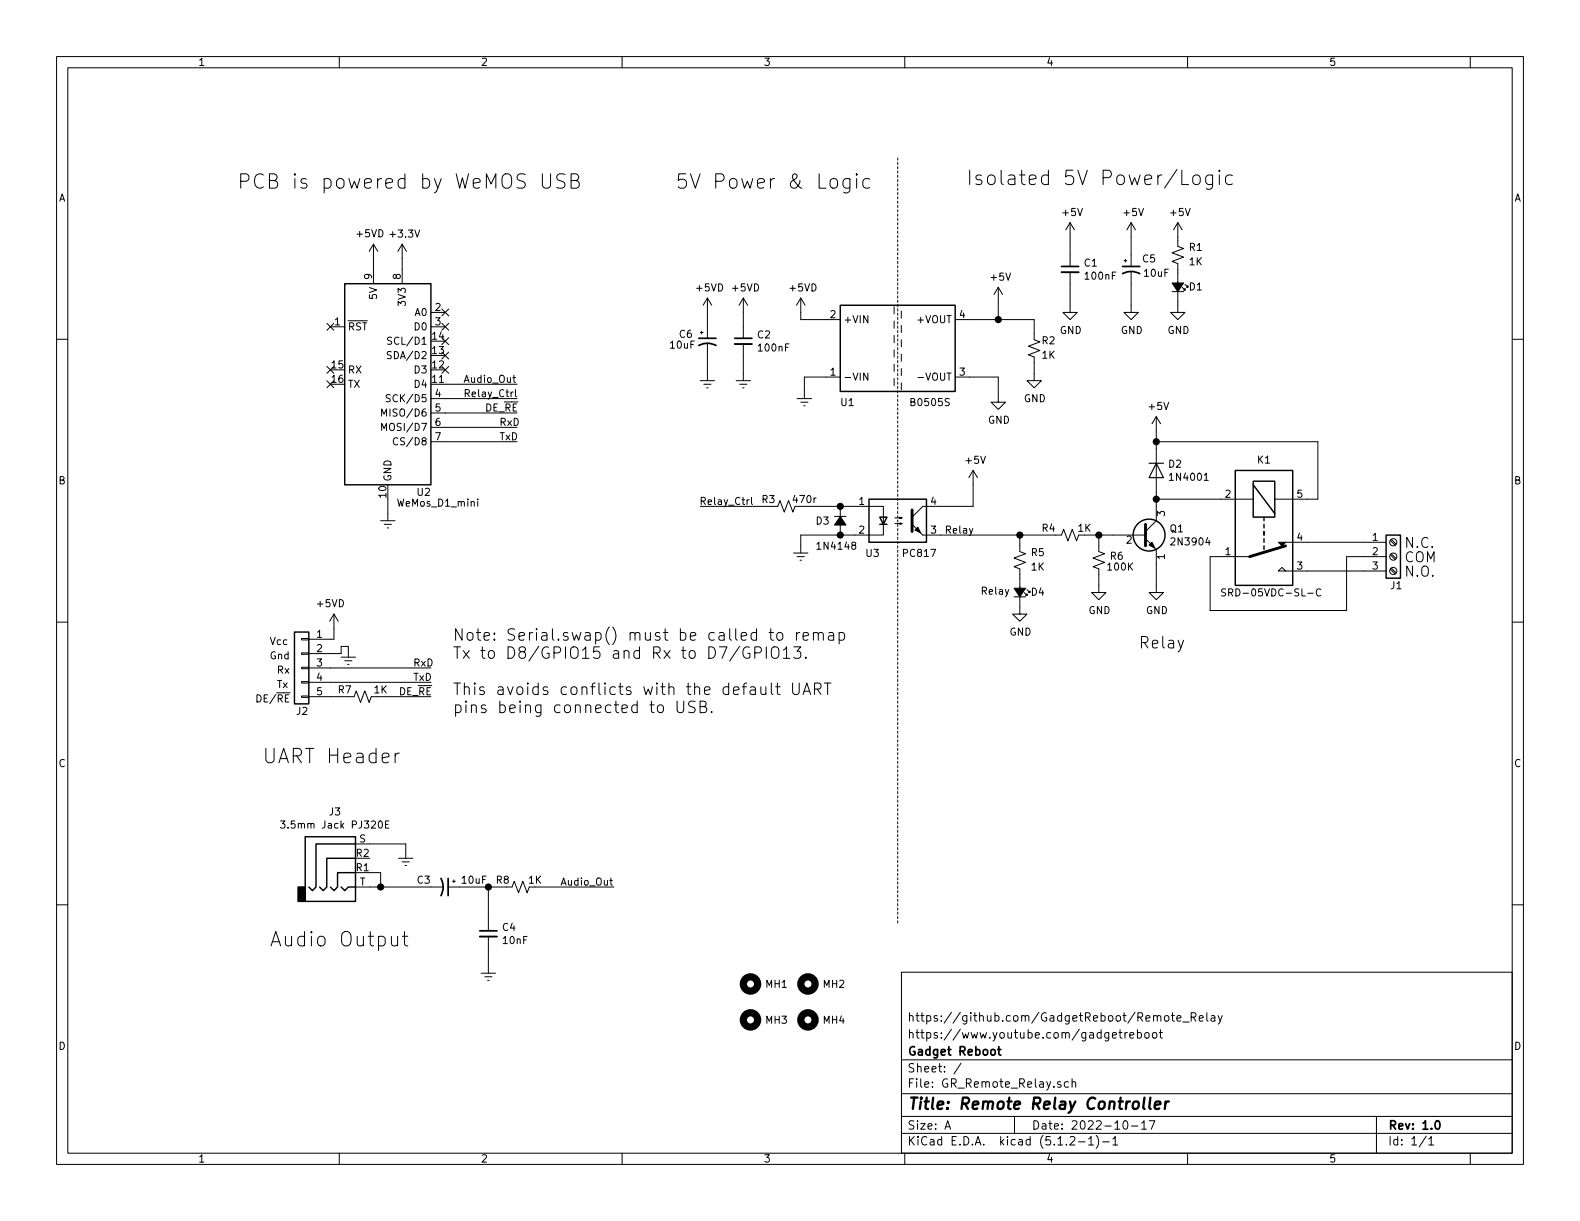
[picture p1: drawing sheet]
EESchema Schematic File Version 4
LIBS:GR_Remote_Relay-cache
EELAYER 29 0
EELAYER END
$Descr A 11000 8500
encoding utf-8
Sheet 1 1
Title "Remote Relay Controller"
Date "2022-10-17"
Rev "1.0"
Comp "Gadget Reboot"
Comment1 "https://www.youtube.com/gadgetreboot"
Comment2 "https://github.com/GadgetReboot/Remote_Relay"
Comment3 ""
Comment4 ""
$EndDescr
$Comp
L Device:LED_Small_ALT D1
U 1 1
P 8200 2000
F 0 "D1" V 8200 2125 50  0000 C CNN
F 1 "LED_Small_ALT" H 8200 2144 50  0001 C CNN
F 2 "LED_THT:LED_D5.0mm" V 8200 2000 50  0001 C CNN
F 3 "~" V 8200 2000 50  0001 C CNN
	1    8200 2000
	0    1    -1   0   
$EndComp
$Comp
L Device:R_Small_US R1
U 1 1
P 8200 1775
F 0 "R1" H 8075 1725 50  0000 C CNN
F 1 "1K" H 8075 1825 50  0000 C CNN
F 2 "Resistor_THT:R_Axial_DIN0207_L6.3mm_D2.5mm_P10.16mm_Horizontal" H 8200 1775 50  0001 C CNN
F 3 "~" H 8200 1775 50  0001 C CNN
	1    8200 1775
	-1   0    0    1   
$EndComp
Wire Wire Line
	8200 1900 8200 1875
$Comp
L power:GNDREF #PWR017
U 1 1
P 5575 3800
F 0 "#PWR017" H 5575 3550 50  0001 C CNN
F 1 "GNDREF" H 5580 3627 50  0001 C CNN
F 2 "" H 5575 3800 50  0001 C CNN
F 3 "" H 5575 3800 50  0001 C CNN
	1    5575 3800
	-1   0    0    -1  
$EndComp
$Comp
L Regulator_Switching:CRE1S0505S3C U1
U 1 1
P 6250 2425
F 0 "U1" H 5900 2050 50  0000 C CNN
F 1 "B0505S" H 6475 2050 50  0000 C CNN
F 2 "Converter_DCDC:Converter_DCDC_muRata_CRE1xxxxxx3C_THT" H 6250 2025 50  0001 C CNN
F 3 "http://power.murata.com/datasheet?/data/power/ncl/kdc_cre1.pdf" H 6250 1925 50  0001 C CNN
	1    6250 2425
	1    0    0    -1  
$EndComp
$Comp
L Isolator:PC817 U3
U 1 1
P 6250 3625
F 0 "U3" H 6075 3400 50  0000 C CNN
F 1 "PC817" H 6400 3400 50  0000 C CNN
F 2 "Package_DIP:DIP-4_W7.62mm" H 6050 3425 50  0001 L CIN
F 3 "http://www.soselectronic.cz/a_info/resource/d/pc817.pdf" H 6250 3625 50  0001 L CNN
	1    6250 3625
	1    0    0    -1  
$EndComp
$Comp
L Device:D_Small_ALT D3
U 1 1
P 5850 3625
F 0 "D3" V 5850 3450 50  0000 L CNN
F 1 "1N4148" V 6025 3450 50  0000 L CNN
F 2 "Diode_THT:D_DO-35_SOD27_P7.62mm_Horizontal" V 5850 3625 50  0001 C CNN
F 3 "~" V 5850 3625 50  0001 C CNN
	1    5850 3625
	0    1    1    0   
$EndComp
$Comp
L Device:R_Small_US R3
U 1 1
P 5475 3525
F 0 "R3" V 5425 3400 50  0000 C CNN
F 1 "470r" V 5425 3650 50  0000 C CNN
F 2 "Resistor_THT:R_Axial_DIN0207_L6.3mm_D2.5mm_P10.16mm_Horizontal" H 5475 3525 50  0001 C CNN
F 3 "~" H 5475 3525 50  0001 C CNN
	1    5475 3525
	0    1    1    0   
$EndComp
$Comp
L Device:R_Small_US R2
U 1 1
P 7200 2425
F 0 "R2" H 7100 2375 50  0000 C CNN
F 1 "1K" H 7100 2475 50  0000 C CNN
F 2 "Resistor_THT:R_Axial_DIN0207_L6.3mm_D2.5mm_P10.16mm_Horizontal" H 7200 2425 50  0001 C CNN
F 3 "~" H 7200 2425 50  0001 C CNN
	1    7200 2425
	-1   0    0    1   
$EndComp
Wire Wire Line
	5575 3800 5575 3725
$Comp
L Device:C_Small C2
U 1 1
P 5175 2375
F 0 "C2" H 5267 2421 50  0000 L CNN
F 1 "100nF" H 5267 2330 50  0000 L CNN
F 2 "Capacitor_THT:C_Disc_D3.0mm_W1.6mm_P2.50mm" H 5175 2375 50  0001 C CNN
F 3 "~" H 5175 2375 50  0001 C CNN
	1    5175 2375
	1    0    0    -1  
$EndComp
$Comp
L power:+5V #PWR05
U 1 1
P 6950 2100
F 0 "#PWR05" H 6950 1950 50  0001 C CNN
F 1 "+5V" H 6965 2273 50  0000 C CNN
F 2 "" H 6950 2100 50  0001 C CNN
F 3 "" H 6950 2100 50  0001 C CNN
	1    6950 2100
	1    0    0    -1  
$EndComp
$Comp
L power:GNDREF #PWR012
U 1 1
P 5600 2725
F 0 "#PWR012" H 5600 2475 50  0001 C CNN
F 1 "GNDREF" H 5605 2552 50  0001 C CNN
F 2 "" H 5600 2725 50  0001 C CNN
F 3 "" H 5600 2725 50  0001 C CNN
	1    5600 2725
	-1   0    0    -1  
$EndComp
$Comp
L power:+5VD #PWR09
U 1 1
P 5575 2175
F 0 "#PWR09" H 5575 2025 50  0001 C CNN
F 1 "+5VD" H 5590 2348 50  0000 C CNN
F 2 "" H 5575 2175 50  0001 C CNN
F 3 "" H 5575 2175 50  0001 C CNN
	1    5575 2175
	1    0    0    -1  
$EndComp
$Comp
L power:+5VD #PWR08
U 1 1
P 5175 2175
F 0 "#PWR08" H 5175 2025 50  0001 C CNN
F 1 "+5VD" H 5190 2348 50  0000 C CNN
F 2 "" H 5175 2175 50  0001 C CNN
F 3 "" H 5175 2175 50  0001 C CNN
	1    5175 2175
	1    0    0    -1  
$EndComp
$Comp
L power:GNDREF #PWR010
U 1 1
P 5175 2600
F 0 "#PWR010" H 5175 2350 50  0001 C CNN
F 1 "GNDREF" H 5180 2427 50  0001 C CNN
F 2 "" H 5175 2600 50  0001 C CNN
F 3 "" H 5175 2600 50  0001 C CNN
	1    5175 2600
	-1   0    0    -1  
$EndComp
Wire Wire Line
	5175 2275 5175 2175
Wire Wire Line
	5175 2600 5175 2475
Wire Wire Line
	5750 2625 5600 2625
Wire Wire Line
	5750 2225 5575 2225
Wire Wire Line
	5950 3525 5850 3525
Wire Wire Line
	5850 3525 5575 3525
Connection ~ 5850 3525
Wire Wire Line
	5950 3725 5850 3725
Wire Wire Line
	5850 3725 5575 3725
Connection ~ 5850 3725
$Comp
L power:+5V #PWR015
U 1 1
P 6775 3375
F 0 "#PWR015" H 6775 3225 50  0001 C CNN
F 1 "+5V" H 6790 3548 50  0000 C CNN
F 2 "" H 6775 3375 50  0001 C CNN
F 3 "" H 6775 3375 50  0001 C CNN
	1    6775 3375
	1    0    0    -1  
$EndComp
Wire Wire Line
	6775 3375 6775 3525
Wire Wire Line
	6775 3525 6550 3525
Wire Wire Line
	6750 2225 6950 2225
Wire Wire Line
	6950 2225 6950 2100
Wire Wire Line
	6750 2625 6950 2625
Wire Wire Line
	6950 2625 6950 2750
$Comp
L power:GND #PWR013
U 1 1
P 6950 2750
F 0 "#PWR013" H 6950 2500 50  0001 C CNN
F 1 "GND" H 6955 2577 50  0000 C CNN
F 2 "" H 6950 2750 50  0001 C CNN
F 3 "" H 6950 2750 50  0001 C CNN
	1    6950 2750
	1    0    0    -1  
$EndComp
$Comp
L Device:C_Small C1
U 1 1
P 7450 1875
F 0 "C1" H 7542 1921 50  0000 L CNN
F 1 "100nF" H 7542 1830 50  0000 L CNN
F 2 "Capacitor_THT:C_Disc_D3.0mm_W1.6mm_P2.50mm" H 7450 1875 50  0001 C CNN
F 3 "~" H 7450 1875 50  0001 C CNN
	1    7450 1875
	1    0    0    -1  
$EndComp
Wire Wire Line
	7450 1775 7450 1650
Wire Wire Line
	7450 2125 7450 1975
$Comp
L power:+5V #PWR02
U 1 1
P 7450 1650
F 0 "#PWR02" H 7450 1500 50  0001 C CNN
F 1 "+5V" H 7465 1823 50  0000 C CNN
F 2 "" H 7450 1650 50  0001 C CNN
F 3 "" H 7450 1650 50  0001 C CNN
	1    7450 1650
	1    0    0    -1  
$EndComp
$Comp
L power:GND #PWR06
U 1 1
P 7450 2125
F 0 "#PWR06" H 7450 1875 50  0001 C CNN
F 1 "GND" H 7455 1952 50  0000 C CNN
F 2 "" H 7450 2125 50  0001 C CNN
F 3 "" H 7450 2125 50  0001 C CNN
	1    7450 2125
	1    0    0    -1  
$EndComp
Wire Wire Line
	6950 2225 7200 2225
Wire Wire Line
	7200 2225 7200 2325
Connection ~ 6950 2225
Wire Wire Line
	7200 2525 7200 2600
$Comp
L power:GND #PWR011
U 1 1
P 7200 2600
F 0 "#PWR011" H 7200 2350 50  0001 C CNN
F 1 "GND" H 7205 2427 50  0000 C CNN
F 2 "" H 7200 2600 50  0001 C CNN
F 3 "" H 7200 2600 50  0001 C CNN
	1    7200 2600
	1    0    0    -1  
$EndComp
$Comp
L power:GND #PWR07
U 1 1
P 8200 2125
F 0 "#PWR07" H 8200 1875 50  0001 C CNN
F 1 "GND" H 8205 1952 50  0000 C CNN
F 2 "" H 8200 2125 50  0001 C CNN
F 3 "" H 8200 2125 50  0001 C CNN
	1    8200 2125
	1    0    0    -1  
$EndComp
$Comp
L power:+5V #PWR01
U 1 1
P 8200 1650
F 0 "#PWR01" H 8200 1500 50  0001 C CNN
F 1 "+5V" H 8215 1823 50  0000 C CNN
F 2 "" H 8200 1650 50  0001 C CNN
F 3 "" H 8200 1650 50  0001 C CNN
	1    8200 1650
	1    0    0    -1  
$EndComp
Wire Wire Line
	8200 1675 8200 1650
Wire Wire Line
	8200 2100 8200 2125
Text Label 6575 3725 0    50   ~ 0
Relay
Text Notes 4700 1325 0    100  ~ 0
5V Power & Logic
Text Notes 6725 1300 0    100  ~ 0
Isolated 5V Power/Logic
$Comp
L Device:LED_Small_ALT D4
U 1 1
P 7100 4125
F 0 "D4" V 7100 4250 50  0000 C CNN
F 1 "LED_Small_ALT" H 7100 4269 50  0001 C CNN
F 2 "LED_THT:LED_D5.0mm" V 7100 4125 50  0001 C CNN
F 3 "~" V 7100 4125 50  0001 C CNN
	1    7100 4125
	0    1    -1   0   
$EndComp
$Comp
L Device:R_Small_US R5
U 1 1
P 7100 3900
F 0 "R5" H 6975 3850 50  0000 C CNN
F 1 "1K" H 6975 3950 50  0000 C CNN
F 2 "Resistor_THT:R_Axial_DIN0207_L6.3mm_D2.5mm_P10.16mm_Horizontal" H 7100 3900 50  0001 C CNN
F 3 "~" H 7100 3900 50  0001 C CNN
	1    7100 3900
	-1   0    0    1   
$EndComp
Wire Wire Line
	7100 4025 7100 4000
$Comp
L power:GND #PWR020
U 1 1
P 7100 4225
F 0 "#PWR020" H 7100 3975 50  0001 C CNN
F 1 "GND" H 7105 4052 50  0000 C CNN
F 2 "" H 7100 4225 50  0001 C CNN
F 3 "" H 7100 4225 50  0001 C CNN
	1    7100 4225
	1    0    0    -1  
$EndComp
Text Notes 6825 4150 0    50   ~ 0
Relay
Wire Wire Line
	7100 3800 7100 3725
Connection ~ 7100 3725
$Comp
L Relay:SANYOU_SRD_Form_C K1
U 1 1
P 8800 3675
F 0 "K1" V 8325 3675 50  0000 C CNN
F 1 "SRD-05VDC-SL-C" V 9250 3725 50  0000 C CNN
F 2 "Relay_THT:Relay_SPDT_SANYOU_SRD_Series_Form_C" H 9250 3625 50  0001 L CNN
F 3 "http://www.sanyourelay.ca/public/products/pdf/SRD.pdf" H 8800 3675 50  0001 C CNN
	1    8800 3675
	0    1    1    0   
$EndComp
$Comp
L Transistor_BJT:2N3904 Q1
U 1 1
P 7950 3725
F 0 "Q1" H 8140 3771 50  0000 L CNN
F 1 "2N3904" H 8140 3680 50  0000 L CNN
F 2 "Package_TO_SOT_THT:TO-92_Inline" H 8150 3650 50  0001 L CIN
F 3 "https://www.fairchildsemi.com/datasheets/2N/2N3904.pdf" H 7950 3725 50  0001 L CNN
	1    7950 3725
	1    0    0    -1  
$EndComp
$Comp
L Device:R_Small_US R4
U 1 1
P 7450 3725
F 0 "R4" V 7400 3575 50  0000 C CNN
F 1 "1K" V 7400 3825 50  0000 C CNN
F 2 "Resistor_THT:R_Axial_DIN0207_L6.3mm_D2.5mm_P10.16mm_Horizontal" H 7450 3725 50  0001 C CNN
F 3 "~" H 7450 3725 50  0001 C CNN
	1    7450 3725
	0    1    1    0   
$EndComp
$Comp
L Device:R_Small_US R6
U 1 1
P 7650 3900
F 0 "R6" H 7525 3875 50  0000 C CNN
F 1 "100K" H 7500 3950 50  0000 C CNN
F 2 "Resistor_THT:R_Axial_DIN0207_L6.3mm_D2.5mm_P10.16mm_Horizontal" H 7650 3900 50  0001 C CNN
F 3 "~" H 7650 3900 50  0001 C CNN
	1    7650 3900
	-1   0    0    1   
$EndComp
Wire Wire Line
	7650 4000 7650 4075
$Comp
L power:GND #PWR018
U 1 1
P 7650 4075
F 0 "#PWR018" H 7650 3825 50  0001 C CNN
F 1 "GND" H 7655 3902 50  0000 C CNN
F 2 "" H 7650 4075 50  0001 C CNN
F 3 "" H 7650 4075 50  0001 C CNN
	1    7650 4075
	1    0    0    -1  
$EndComp
$Comp
L power:GND #PWR019
U 1 1
P 8050 4075
F 0 "#PWR019" H 8050 3825 50  0001 C CNN
F 1 "GND" H 8055 3902 50  0000 C CNN
F 2 "" H 8050 4075 50  0001 C CNN
F 3 "" H 8050 4075 50  0001 C CNN
	1    8050 4075
	1    0    0    -1  
$EndComp
$Comp
L Diode:1N4001 D2
U 1 1
P 8050 3275
F 0 "D2" V 8004 3354 50  0000 L CNN
F 1 "1N4001" V 8095 3354 50  0000 L CNN
F 2 "Diode_THT:D_DO-41_SOD81_P10.16mm_Horizontal" H 8050 3100 50  0001 C CNN
F 3 "http://www.vishay.com/docs/88503/1n4001.pdf" H 8050 3275 50  0001 C CNN
	1    8050 3275
	0    1    1    0   
$EndComp
Wire Wire Line
	8050 4075 8050 3925
Wire Wire Line
	8050 3525 8050 3475
Wire Wire Line
	8500 3475 8050 3475
Connection ~ 8050 3475
Wire Wire Line
	8050 3425 8050 3475
Wire Wire Line
	9100 3475 9175 3475
Wire Wire Line
	9175 3475 9175 3075
Wire Wire Line
	9175 3075 8050 3075
Wire Wire Line
	8050 3075 8050 3125
$Comp
L Connector:Screw_Terminal_01x03 J1
U 1 1
P 9700 3875
F 0 "J1" H 9675 3675 50  0000 L CNN
F 1 "Screw_Terminal_01x03" H 9780 3826 50  0001 L CNN
F 2 "TerminalBlock:TerminalBlock_bornier-3_P5.08mm" H 9700 3875 50  0001 C CNN
F 3 "~" H 9700 3875 50  0001 C CNN
	1    9700 3875
	1    0    0    -1  
$EndComp
Wire Wire Line
	9500 3775 9100 3775
Wire Wire Line
	9100 3975 9500 3975
Wire Wire Line
	9500 3875 9375 3875
Wire Wire Line
	9375 3875 9375 4250
Wire Wire Line
	9375 4250 8425 4250
Wire Wire Line
	8425 4250 8425 3875
Wire Wire Line
	8425 3875 8500 3875
Text Notes 9775 3825 0    70   ~ 0
N.C.
Text Notes 9775 3925 0    70   ~ 0
COM
Text Notes 9775 4025 0    70   ~ 0
N.O.
$Comp
L power:+5V #PWR014
U 1 1
P 8050 3000
F 0 "#PWR014" H 8050 2850 50  0001 C CNN
F 1 "+5V" H 8065 3173 50  0000 C CNN
F 2 "" H 8050 3000 50  0001 C CNN
F 3 "" H 8050 3000 50  0001 C CNN
	1    8050 3000
	1    0    0    -1  
$EndComp
Wire Wire Line
	8050 3000 8050 3075
Connection ~ 8050 3075
Text Notes 7925 4525 0    80   ~ 0
Relay
Wire Wire Line
	7550 3725 7650 3725
Wire Wire Line
	7650 3800 7650 3725
Connection ~ 7650 3725
Wire Wire Line
	7650 3725 7750 3725
$Comp
L MCU_Module:WeMos_D1_mini U2
U 1 1
P 2700 2675
F 0 "U2" H 2950 1925 50  0000 C CNN
F 1 "WeMos_D1_mini" H 3050 1850 50  0000 C CNN
F 2 "Module:WEMOS_D1_mini_light" H 2700 1525 50  0001 C CNN
F 3 "https://wiki.wemos.cc/products:d1:d1_mini#documentation" H 850 1525 50  0001 C CNN
	1    2700 2675
	1    0    0    -1  
$EndComp
$Comp
L Connector_Generic:Conn_01x05 J2
U 1 1
P 2100 4650
F 0 "J2" H 2050 4350 50  0000 L CNN
F 1 "Conn_01x05" H 2180 4601 50  0001 L CNN
F 2 "Connector_PinHeader_2.54mm:PinHeader_1x05_P2.54mm_Vertical" H 2100 4650 50  0001 C CNN
F 3 "~" H 2100 4650 50  0001 C CNN
	1    2100 4650
	-1   0    0    -1  
$EndComp
Text Notes 1875 4500 0    50   ~ 0
Vcc
Text Notes 1875 4600 0    50   ~ 0
Gnd
Text Notes 1925 4800 0    50   ~ 0
Tx
Text Notes 1925 4700 0    50   ~ 0
Rx
Text Notes 1775 4900 0    50   ~ 0
DE/~RE
Wire Notes Line
	6250 1100 6250 6425
Wire Wire Line
	6550 3725 7100 3725
Wire Wire Line
	7100 3725 7350 3725
Wire Wire Line
	3100 2975 3600 2975
Text Label 3475 2975 0    50   ~ 0
RxD
Wire Wire Line
	3100 3075 3600 3075
Text Label 3475 3075 0    50   ~ 0
TxD
Wire Wire Line
	3100 2875 3600 2875
Text Label 3375 2875 0    50   ~ 0
DE_~RE
$Comp
L power:+5VD #PWR03
U 1 1
P 2600 1800
F 0 "#PWR03" H 2600 1650 50  0001 C CNN
F 1 "+5VD" H 2575 1975 50  0000 C CNN
F 2 "" H 2600 1800 50  0001 C CNN
F 3 "" H 2600 1800 50  0001 C CNN
	1    2600 1800
	1    0    0    -1  
$EndComp
$Comp
L power:GNDREF #PWR016
U 1 1
P 2700 3575
F 0 "#PWR016" H 2700 3325 50  0001 C CNN
F 1 "GNDREF" H 2705 3402 50  0001 C CNN
F 2 "" H 2700 3575 50  0001 C CNN
F 3 "" H 2700 3575 50  0001 C CNN
	1    2700 3575
	-1   0    0    -1  
$EndComp
Wire Wire Line
	2600 1875 2600 1800
Wire Wire Line
	2700 3575 2700 3475
Text Label 2775 4850 0    50   ~ 0
DE_~RE
Wire Wire Line
	2300 4850 2425 4850
Text Label 2875 4750 0    50   ~ 0
TxD
Wire Wire Line
	2300 4650 3000 4650
Text Label 2875 4650 0    50   ~ 0
RxD
Wire Wire Line
	2300 4750 3000 4750
$Comp
L power:GNDREF #PWR022
U 1 1
P 2425 4525
F 0 "#PWR022" H 2425 4275 50  0001 C CNN
F 1 "GNDREF" H 2430 4352 50  0001 C CNN
F 2 "" H 2425 4525 50  0001 C CNN
F 3 "" H 2425 4525 50  0001 C CNN
	1    2425 4525
	-1   0    0    -1  
$EndComp
Wire Wire Line
	2300 4450 2325 4450
Wire Wire Line
	2300 4550 2375 4550
Wire Wire Line
	2375 4550 2375 4500
Wire Wire Line
	2375 4500 2425 4500
Wire Wire Line
	2425 4500 2425 4525
$Comp
L power:+3.3V #PWR04
U 1 1
P 2800 1800
F 0 "#PWR04" H 2800 1650 50  0001 C CNN
F 1 "+3.3V" H 2815 1973 50  0000 C CNN
F 2 "" H 2800 1800 50  0001 C CNN
F 3 "" H 2800 1800 50  0001 C CNN
	1    2800 1800
	1    0    0    -1  
$EndComp
Wire Wire Line
	2800 1875 2800 1800
Text Notes 1650 1325 0    100  ~ 0
PCB is powered by WeMOS USB
Text Notes 1825 5325 0    100  ~ 0
UART Header
Wire Wire Line
	5600 2625 5600 2725
Wire Wire Line
	5575 2225 5575 2175
Wire Wire Line
	3100 2775 3600 2775
Text Label 3225 2775 0    50   ~ 0
Relay_Ctrl
Wire Wire Line
	5375 3525 4875 3525
Text Label 5250 3525 2    50   ~ 0
Relay_Ctrl
$Comp
L Device:R_Small_US R7
U 1 1
P 2525 4850
F 0 "R7" V 2475 4725 50  0000 C CNN
F 1 "1K" V 2475 4975 50  0000 C CNN
F 2 "Resistor_THT:R_Axial_DIN0207_L6.3mm_D2.5mm_P10.16mm_Horizontal" H 2525 4850 50  0001 C CNN
F 3 "~" H 2525 4850 50  0001 C CNN
	1    2525 4850
	0    1    1    0   
$EndComp
Wire Wire Line
	2625 4850 3000 4850
NoConn ~ 2300 2575
NoConn ~ 2300 2675
NoConn ~ 3100 2175
NoConn ~ 3100 2275
NoConn ~ 3100 2375
NoConn ~ 3100 2475
NoConn ~ 3100 2575
$Comp
L Mechanical:MountingHole MH2
U 1 1
P 5625 6850
F 0 "MH2" H 5725 6850 50  0000 L CNN
F 1 "MountingHole" H 5725 6805 50  0001 L CNN
F 2 "MountingHole:MountingHole_3mm" H 5625 6850 50  0001 C CNN
F 3 "~" H 5625 6850 50  0001 C CNN
	1    5625 6850
	1    0    0    -1  
$EndComp
$Comp
L Mechanical:MountingHole MH4
U 1 1
P 5625 7100
F 0 "MH4" H 5725 7100 50  0000 L CNN
F 1 "MountingHole" H 5725 7055 50  0001 L CNN
F 2 "MountingHole:MountingHole_3mm" H 5625 7100 50  0001 C CNN
F 3 "~" H 5625 7100 50  0001 C CNN
	1    5625 7100
	1    0    0    -1  
$EndComp
$Comp
L Mechanical:MountingHole MH1
U 1 1
P 5225 6850
F 0 "MH1" H 5325 6850 50  0000 L CNN
F 1 "MountingHole" H 5325 6805 50  0001 L CNN
F 2 "MountingHole:MountingHole_3mm" H 5225 6850 50  0001 C CNN
F 3 "~" H 5225 6850 50  0001 C CNN
	1    5225 6850
	1    0    0    -1  
$EndComp
$Comp
L Mechanical:MountingHole MH3
U 1 1
P 5225 7100
F 0 "MH3" H 5325 7100 50  0000 L CNN
F 1 "MountingHole" H 5325 7055 50  0001 L CNN
F 2 "MountingHole:MountingHole_3mm" H 5225 7100 50  0001 C CNN
F 3 "~" H 5225 7100 50  0001 C CNN
	1    5225 7100
	1    0    0    -1  
$EndComp
Wire Wire Line
	3100 2675 3600 2675
Text Label 3225 2675 0    50   ~ 0
Audio_Out
$Comp
L Connector:AudioJack4 J3
U 1 1
P 2375 5975
F 0 "J3" H 2332 6300 50  0000 C CNN
F 1 "3.5mm Jack PJ320E" H 2332 6209 50  0000 C CNN
F 2 "Connector_Audio:Jack_3.5mm_PJ320E_Horizontal" H 2375 5975 50  0001 C CNN
F 3 "~" H 2375 5975 50  0001 C CNN
	1    2375 5975
	1    0    0    -1  
$EndComp
$Comp
L power:GNDREF #PWR023
U 1 1
P 2825 5925
F 0 "#PWR023" H 2825 5675 50  0001 C CNN
F 1 "GNDREF" H 2830 5752 50  0001 C CNN
F 2 "" H 2825 5925 50  0001 C CNN
F 3 "" H 2825 5925 50  0001 C CNN
	1    2825 5925
	1    0    0    -1  
$EndComp
Wire Wire Line
	2575 5875 2825 5875
Wire Wire Line
	2825 5875 2825 5925
Wire Wire Line
	2575 6175 2650 6175
Text Notes 1875 6600 0    100  ~ 0
Audio Output
Wire Wire Line
	2575 6075 2650 6075
Wire Wire Line
	2650 6075 2650 6175
Connection ~ 2650 6175
Wire Wire Line
	2650 6175 3000 6175
$Comp
L Device:R_Small_US R8
U 1 1
P 3625 6175
F 0 "R8" V 3575 6050 50  0000 C CNN
F 1 "1K" V 3575 6275 50  0000 C CNN
F 2 "Resistor_THT:R_Axial_DIN0207_L6.3mm_D2.5mm_P10.16mm_Horizontal" H 3625 6175 50  0001 C CNN
F 3 "~" H 3625 6175 50  0001 C CNN
	1    3625 6175
	0    1    1    0   
$EndComp
$Comp
L Device:C_Small C4
U 1 1
P 3400 6500
F 0 "C4" H 3492 6546 50  0000 L CNN
F 1 "10nF" H 3492 6455 50  0000 L CNN
F 2 "Capacitor_THT:C_Disc_D3.0mm_W1.6mm_P2.50mm" H 3400 6500 50  0001 C CNN
F 3 "~" H 3400 6500 50  0001 C CNN
	1    3400 6500
	1    0    0    -1  
$EndComp
$Comp
L power:GNDREF #PWR024
U 1 1
P 3400 6725
F 0 "#PWR024" H 3400 6475 50  0001 C CNN
F 1 "GNDREF" H 3405 6552 50  0001 C CNN
F 2 "" H 3400 6725 50  0001 C CNN
F 3 "" H 3400 6725 50  0001 C CNN
	1    3400 6725
	-1   0    0    -1  
$EndComp
Wire Wire Line
	3400 6725 3400 6600
Wire Wire Line
	3400 6175 3400 6400
Connection ~ 3400 6175
Wire Wire Line
	3400 6175 3525 6175
Text Label 3900 6175 0    50   ~ 0
Audio_Out
Wire Wire Line
	3725 6175 4275 6175
$Comp
L Device:CP1_Small C3
U 1 1
P 3100 6175
F 0 "C3" V 3050 6025 50  0000 C CNN
F 1 "10uF" V 3050 6375 50  0000 C CNN
F 2 "Capacitor_THT:CP_Radial_D5.0mm_P2.50mm" H 3100 6175 50  0001 C CNN
F 3 "~" H 3100 6175 50  0001 C CNN
	1    3100 6175
	0    1    1    0   
$EndComp
Wire Wire Line
	3200 6175 3400 6175
NoConn ~ 2300 2275
$Comp
L Device:CP1_Small C6
U 1 1
P 4925 2375
F 0 "C6" H 4775 2425 50  0000 C CNN
F 1 "10uF" H 4750 2350 50  0000 C CNN
F 2 "Capacitor_THT:CP_Radial_D5.0mm_P2.50mm" H 4925 2375 50  0001 C CNN
F 3 "~" H 4925 2375 50  0001 C CNN
	1    4925 2375
	1    0    0    -1  
$EndComp
$Comp
L power:+5VD #PWR027
U 1 1
P 4925 2175
F 0 "#PWR027" H 4925 2025 50  0001 C CNN
F 1 "+5VD" H 4940 2348 50  0000 C CNN
F 2 "" H 4925 2175 50  0001 C CNN
F 3 "" H 4925 2175 50  0001 C CNN
	1    4925 2175
	1    0    0    -1  
$EndComp
$Comp
L power:GNDREF #PWR028
U 1 1
P 4925 2600
F 0 "#PWR028" H 4925 2350 50  0001 C CNN
F 1 "GNDREF" H 4930 2427 50  0001 C CNN
F 2 "" H 4925 2600 50  0001 C CNN
F 3 "" H 4925 2600 50  0001 C CNN
	1    4925 2600
	-1   0    0    -1  
$EndComp
Wire Wire Line
	4925 2600 4925 2475
Wire Wire Line
	4925 2275 4925 2175
$Comp
L Device:CP1_Small C5
U 1 1
P 7875 1875
F 0 "C5" H 8000 1950 50  0000 C CNN
F 1 "10uF" H 8050 1850 50  0000 C CNN
F 2 "Capacitor_THT:CP_Radial_D5.0mm_P2.50mm" H 7875 1875 50  0001 C CNN
F 3 "~" H 7875 1875 50  0001 C CNN
	1    7875 1875
	1    0    0    -1  
$EndComp
$Comp
L power:+5V #PWR025
U 1 1
P 7875 1650
F 0 "#PWR025" H 7875 1500 50  0001 C CNN
F 1 "+5V" H 7890 1823 50  0000 C CNN
F 2 "" H 7875 1650 50  0001 C CNN
F 3 "" H 7875 1650 50  0001 C CNN
	1    7875 1650
	1    0    0    -1  
$EndComp
$Comp
L power:GND #PWR026
U 1 1
P 7875 2125
F 0 "#PWR026" H 7875 1875 50  0001 C CNN
F 1 "GND" H 7880 1952 50  0000 C CNN
F 2 "" H 7875 2125 50  0001 C CNN
F 3 "" H 7875 2125 50  0001 C CNN
	1    7875 2125
	1    0    0    -1  
$EndComp
Wire Wire Line
	7875 1650 7875 1775
Wire Wire Line
	7875 1975 7875 2125
$Comp
L power:+5VD #PWR0101
U 1 1
P 2325 4375
F 0 "#PWR0101" H 2325 4225 50  0001 C CNN
F 1 "+5VD" H 2300 4550 50  0000 C CNN
F 2 "" H 2325 4375 50  0001 C CNN
F 3 "" H 2325 4375 50  0001 C CNN
	1    2325 4375
	1    0    0    -1  
$EndComp
Wire Wire Line
	2325 4450 2325 4375
$EndSCHEMATC
